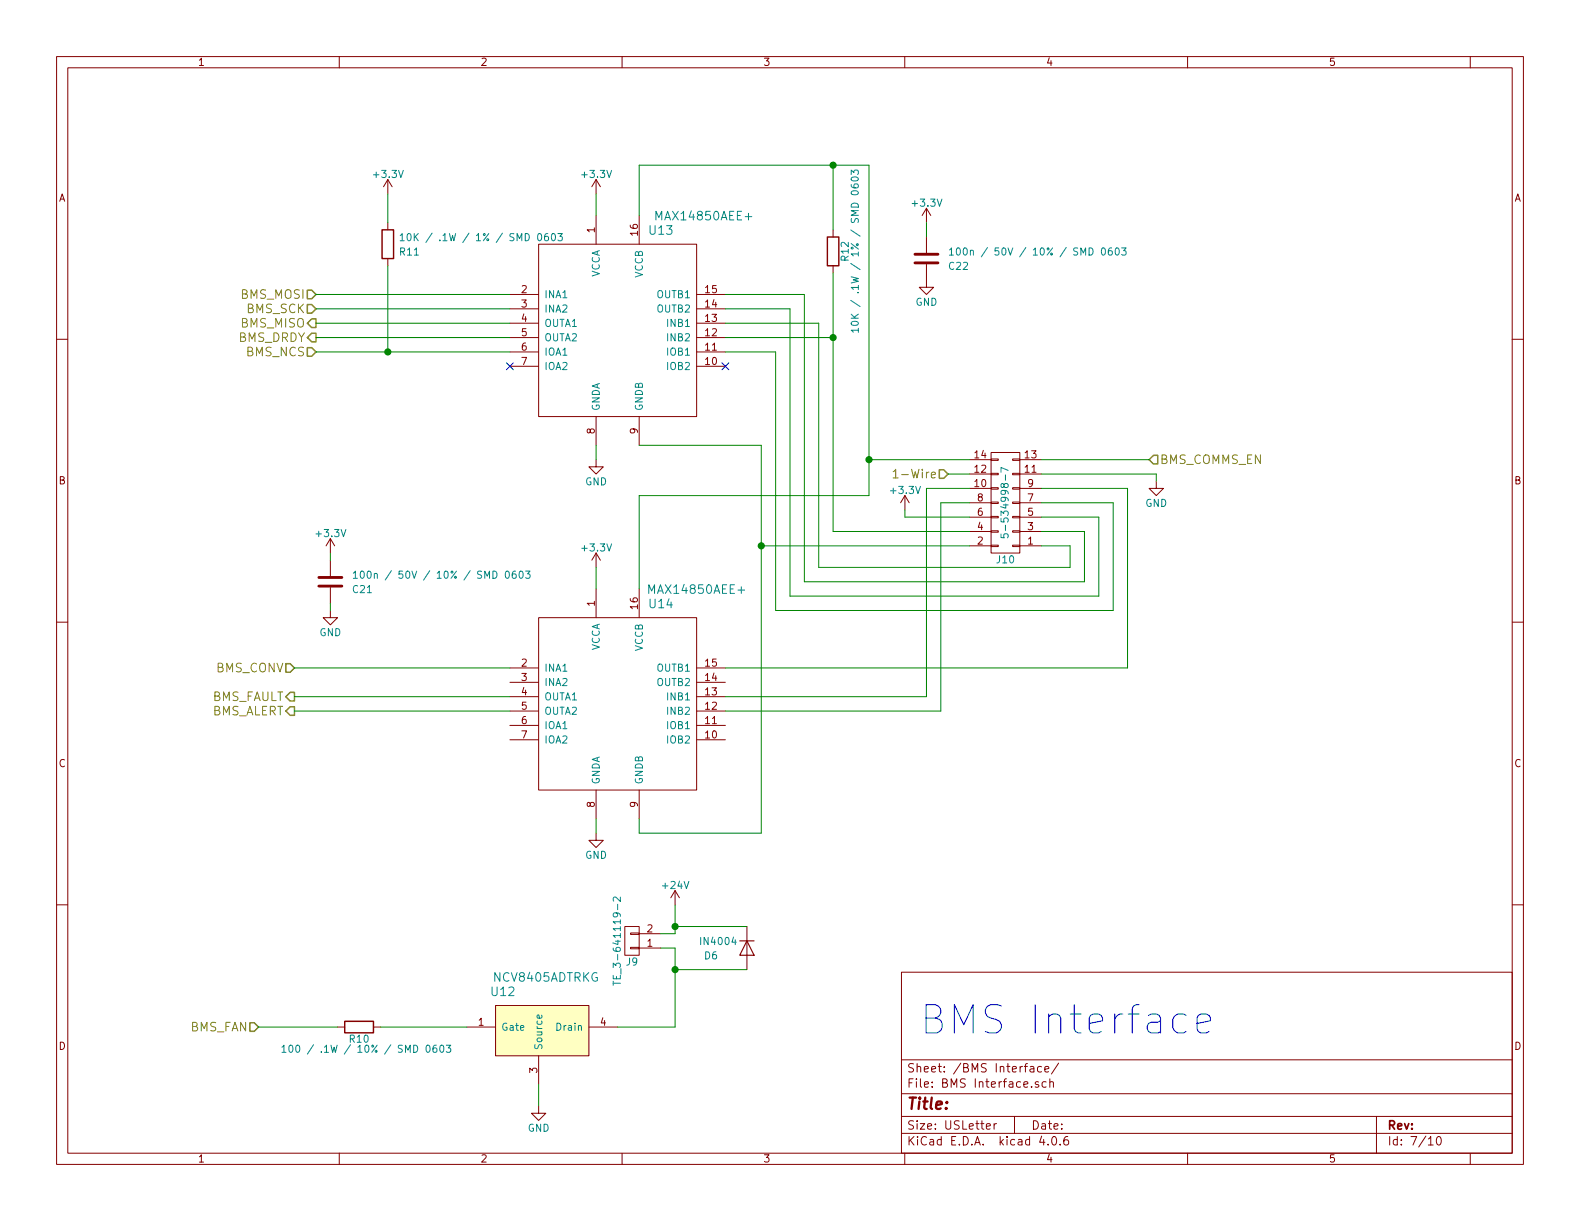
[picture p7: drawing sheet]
EESchema Schematic File Version 2
LIBS:POWER_NODE_V2-rescue
LIBS:power
LIBS:device
LIBS:transistors
LIBS:conn
LIBS:linear
LIBS:regul
LIBS:74xx
LIBS:cmos4000
LIBS:adc-dac
LIBS:memory
LIBS:xilinx
LIBS:microcontrollers
LIBS:dsp
LIBS:microchip
LIBS:analog_switches
LIBS:motorola
LIBS:texas
LIBS:intel
LIBS:audio
LIBS:interface
LIBS:digital-audio
LIBS:philips
LIBS:display
LIBS:cypress
LIBS:siliconi
LIBS:opto
LIBS:atmel
LIBS:contrib
LIBS:valves
LIBS:power-node-lib
LIBS:POWER_NODE_V2-cache
EELAYER 25 0
EELAYER END
$Descr USLetter 11000 8500
encoding utf-8
Sheet 7 10
Title ""
Date ""
Rev ""
Comp ""
Comment1 ""
Comment2 ""
Comment3 ""
Comment4 ""
$EndDescr
Text HLabel 2200 2150 0    60   Input ~ 0
BMS_SCK
Text HLabel 2200 2050 0    60   Input ~ 0
BMS_MOSI
Text HLabel 2200 2450 0    60   Input ~ 0
BMS_NCS
Text HLabel 2200 2250 0    60   Output ~ 0
BMS_MISO
Text HLabel 2200 2350 0    60   Output ~ 0
BMS_DRDY
Text HLabel 8000 3200 2    60   Input ~ 0
BMS_COMMS_EN
Text HLabel 2050 4650 0    60   Input ~ 0
BMS_CONV
Text HLabel 1800 7150 0    60   Input ~ 0
BMS_FAN
Text HLabel 2050 4850 0    60   Output ~ 0
BMS_FAULT
Text HLabel 2050 4950 0    60   Output ~ 0
BMS_ALERT
$Comp
L MAX14850AEE+ U13
U 1 1
P 4300 2300
F 0 "U13" H 4600 3000 60  0000 C CNN
F 1 "MAX14850AEE+" H 4900 3100 60  0000 C CNN
F 2 "Housings_SSOP:QSOP-16_3.9x4.9mm_Pitch0.635mm" H 4300 2300 60  0001 C CNN
F 3 "" H 4300 2300 60  0001 C CNN
	1    4300 2300
	1    0    0    -1  
$EndComp
$Comp
L CONN_02X07 J10
U 1 1
P 7000 3500
F 0 "J10" H 7000 3900 50  0000 C CNN
F 1 "5-534998-7" V 7000 3500 50  0000 C CNN
F 2 "Pin_Headers:Pin_Header_Straight_2x07_Pitch2.54mm" H 7000 2300 50  0001 C CNN
F 3 "" H 7000 2300 50  0001 C CNN
	1    7000 3500
	-1   0    0    1   
$EndComp
$Comp
L GND #PWR108
U 1 1
P 8050 3350
F 0 "#PWR108" H 8050 3100 50  0001 C CNN
F 1 "GND" H 8050 3200 50  0000 C CNN
F 2 "" H 8050 3350 50  0001 C CNN
F 3 "" H 8050 3350 50  0001 C CNN
	1    8050 3350
	1    0    0    -1  
$EndComp
$Comp
L +3.3V #PWR105
U 1 1
P 6300 3550
F 0 "#PWR105" H 6300 3400 50  0001 C CNN
F 1 "+3.3V" H 6300 3690 50  0000 C CNN
F 2 "" H 6300 3550 50  0001 C CNN
F 3 "" H 6300 3550 50  0001 C CNN
	1    6300 3550
	1    0    0    -1  
$EndComp
Text HLabel 6600 3300 0    60   Input ~ 0
1-Wire
$Comp
L R R11
U 1 1
P 2700 1700
F 0 "R11" H 2850 1650 50  0000 C CNN
F 1 "10K / .1W / 1% / SMD 0603" H 3350 1750 50  0000 C CNN
F 2 "Resistors_SMD:R_0603" V 2630 1700 50  0001 C CNN
F 3 "" H 2700 1700 50  0001 C CNN
	1    2700 1700
	1    0    0    -1  
$EndComp
$Comp
L +3.3V #PWR100
U 1 1
P 4150 1350
F 0 "#PWR100" H 4150 1200 50  0001 C CNN
F 1 "+3.3V" H 4150 1490 50  0000 C CNN
F 2 "" H 4150 1350 50  0001 C CNN
F 3 "" H 4150 1350 50  0001 C CNN
	1    4150 1350
	1    0    0    -1  
$EndComp
$Comp
L +3.3V #PWR98
U 1 1
P 2700 1350
F 0 "#PWR98" H 2700 1200 50  0001 C CNN
F 1 "+3.3V" H 2700 1490 50  0000 C CNN
F 2 "" H 2700 1350 50  0001 C CNN
F 3 "" H 2700 1350 50  0001 C CNN
	1    2700 1350
	1    0    0    -1  
$EndComp
$Comp
L +3.3V #PWR102
U 1 1
P 4150 3950
F 0 "#PWR102" H 4150 3800 50  0001 C CNN
F 1 "+3.3V" H 4150 4090 50  0000 C CNN
F 2 "" H 4150 3950 50  0001 C CNN
F 3 "" H 4150 3950 50  0001 C CNN
	1    4150 3950
	1    0    0    -1  
$EndComp
$Comp
L R R12
U 1 1
P 5800 1750
F 0 "R12" V 5880 1750 50  0000 C CNN
F 1 "10K / .1W / 1% / SMD 0603" V 5950 1750 50  0000 C CNN
F 2 "Resistors_SMD:R_0603" V 5730 1750 50  0001 C CNN
F 3 "" H 5800 1750 50  0001 C CNN
	1    5800 1750
	1    0    0    -1  
$EndComp
$Comp
L GND #PWR101
U 1 1
P 4150 3200
F 0 "#PWR101" H 4150 2950 50  0001 C CNN
F 1 "GND" H 4150 3050 50  0000 C CNN
F 2 "" H 4150 3200 50  0001 C CNN
F 3 "" H 4150 3200 50  0001 C CNN
	1    4150 3200
	1    0    0    -1  
$EndComp
$Comp
L GND #PWR103
U 1 1
P 4150 5800
F 0 "#PWR103" H 4150 5550 50  0001 C CNN
F 1 "GND" H 4150 5650 50  0000 C CNN
F 2 "" H 4150 5800 50  0001 C CNN
F 3 "" H 4150 5800 50  0001 C CNN
	1    4150 5800
	1    0    0    -1  
$EndComp
NoConn ~ 3550 2550
NoConn ~ 5050 2550
$Comp
L CONN_01X02 J9
U 1 1
P 4400 6550
F 0 "J9" H 4400 6700 50  0000 C CNN
F 1 "TE_3-641119-2" V 4500 6550 50  0000 C CNN
F 2 "rLoop_Footprints:3-641119-2_TE_2P_MTA156_HDR" H 4400 6550 50  0001 C CNN
F 3 "" H 4400 6550 50  0001 C CNN
	1    4400 6550
	-1   0    0    1   
$EndComp
$Comp
L R R10
U 1 1
P 2500 7150
F 0 "R10" V 2580 7150 50  0000 C CNN
F 1 "100 / .1W / 10% / SMD 0603" V 2650 7200 50  0000 C CNN
F 2 "Resistors_SMD:R_0603" V 2430 7150 50  0001 C CNN
F 3 "" H 2500 7150 50  0001 C CNN
	1    2500 7150
	0    1    1    0   
$EndComp
$Comp
L GND #PWR99
U 1 1
P 3750 7700
F 0 "#PWR99" H 3750 7450 50  0001 C CNN
F 1 "GND" H 3750 7550 50  0000 C CNN
F 2 "" H 3750 7700 50  0001 C CNN
F 3 "" H 3750 7700 50  0001 C CNN
	1    3750 7700
	1    0    0    -1  
$EndComp
$Comp
L +24V #PWR104
U 1 1
P 4700 6300
F 0 "#PWR104" H 4700 6150 50  0001 C CNN
F 1 "+24V" H 4700 6440 50  0000 C CNN
F 2 "" H 4700 6300 50  0001 C CNN
F 3 "" H 4700 6300 50  0001 C CNN
	1    4700 6300
	1    0    0    -1  
$EndComp
$Comp
L C C22
U 1 1
P 6450 1800
F 0 "C22" H 6600 1750 50  0000 L CNN
F 1 "100n / 50V / 10% / SMD 0603" H 6600 1850 50  0000 L CNN
F 2 "Capacitors_SMD:C_0603" H 6488 1650 50  0001 C CNN
F 3 "" H 6450 1800 50  0001 C CNN
	1    6450 1800
	1    0    0    -1  
$EndComp
$Comp
L +3.3V #PWR106
U 1 1
P 6450 1550
F 0 "#PWR106" H 6450 1400 50  0001 C CNN
F 1 "+3.3V" H 6450 1690 50  0000 C CNN
F 2 "" H 6450 1550 50  0001 C CNN
F 3 "" H 6450 1550 50  0001 C CNN
	1    6450 1550
	1    0    0    -1  
$EndComp
$Comp
L C C21
U 1 1
P 2300 4050
F 0 "C21" H 2450 4000 50  0000 L CNN
F 1 "100n / 50V / 10% / SMD 0603" H 2450 4100 50  0000 L CNN
F 2 "Capacitors_SMD:C_0603" H 2338 3900 50  0001 C CNN
F 3 "" H 2300 4050 50  0001 C CNN
	1    2300 4050
	1    0    0    -1  
$EndComp
$Comp
L +3.3V #PWR96
U 1 1
P 2300 3850
F 0 "#PWR96" H 2300 3700 50  0001 C CNN
F 1 "+3.3V" H 2300 3990 50  0000 C CNN
F 2 "" H 2300 3850 50  0001 C CNN
F 3 "" H 2300 3850 50  0001 C CNN
	1    2300 3850
	1    0    0    -1  
$EndComp
$Comp
L GND #PWR97
U 1 1
P 2300 4250
F 0 "#PWR97" H 2300 4000 50  0001 C CNN
F 1 "GND" H 2300 4100 50  0000 C CNN
F 2 "" H 2300 4250 50  0001 C CNN
F 3 "" H 2300 4250 50  0001 C CNN
	1    2300 4250
	1    0    0    -1  
$EndComp
$Comp
L MAX14850AEE+ U14
U 1 1
P 4300 4900
F 0 "U14" H 4600 5600 60  0000 C CNN
F 1 "MAX14850AEE+" H 4850 5700 60  0000 C CNN
F 2 "Housings_SSOP:QSOP-16_3.9x4.9mm_Pitch0.635mm" H 4300 4900 60  0001 C CNN
F 3 "" H 4300 4900 60  0001 C CNN
	1    4300 4900
	1    0    0    -1  
$EndComp
$Comp
L D D6
U 1 1
P 5200 6600
F 0 "D6" V 5250 6350 50  0000 C CNN
F 1 "IN4004" V 5150 6400 50  0000 C CNN
F 2 "Diodes_THT:D_DO-201_P15.24mm_Horizontal" H 5200 6600 50  0001 C CNN
F 3 "" H 5200 6600 50  0001 C CNN
	1    5200 6600
	0    1    1    0   
$EndComp
$Comp
L NCV8405ADTRKG U12
U 1 1
P 3750 7200
F 0 "U12" H 3500 7500 60  0000 C CNN
F 1 "NCV8405ADTRKG" H 3800 7600 60  0000 C CNN
F 2 "TO_SOT_Packages_SMD:SOT-223" H 3750 7100 60  0001 C CNN
F 3 "" H 3750 7100 60  0001 C CNN
	1    3750 7200
	1    0    0    -1  
$EndComp
Text Notes 6400 7200 0    197  ~ 0
BMS Interface
$Comp
L GND #PWR107
U 1 1
P 6450 1950
F 0 "#PWR107" H 6450 1700 50  0001 C CNN
F 1 "GND" H 6450 1800 50  0000 C CNN
F 2 "" H 6450 1950 50  0001 C CNN
F 3 "" H 6450 1950 50  0001 C CNN
	1    6450 1950
	1    0    0    -1  
$EndComp
Wire Wire Line
	2200 2050 3550 2050
Wire Wire Line
	3550 2150 2200 2150
Wire Wire Line
	2200 2250 3550 2250
Wire Wire Line
	2200 2350 3550 2350
Wire Wire Line
	2050 4650 3550 4650
Wire Wire Line
	3550 4850 2050 4850
Wire Wire Line
	2050 4950 3550 4950
Wire Wire Line
	2200 2450 3550 2450
Wire Wire Line
	7250 3200 8000 3200
Wire Wire Line
	7250 3300 8050 3300
Wire Wire Line
	8050 3300 8050 3350
Wire Wire Line
	7250 3400 7850 3400
Wire Wire Line
	7850 3400 7850 4650
Wire Wire Line
	7850 4650 5050 4650
Wire Wire Line
	7250 3500 7750 3500
Wire Wire Line
	7750 3500 7750 4250
Wire Wire Line
	7750 4250 5400 4250
Wire Wire Line
	5400 4250 5400 2450
Wire Wire Line
	7250 3600 7650 3600
Wire Wire Line
	7650 3600 7650 4150
Wire Wire Line
	7650 4150 5500 4150
Wire Wire Line
	5500 4150 5500 2150
Wire Wire Line
	5500 2150 5050 2150
Wire Wire Line
	5400 2450 5050 2450
Wire Wire Line
	7250 3700 7550 3700
Wire Wire Line
	7550 3700 7550 4050
Wire Wire Line
	7550 4050 5600 4050
Wire Wire Line
	5600 4050 5600 2050
Wire Wire Line
	5600 2050 5050 2050
Wire Wire Line
	7250 3800 7450 3800
Wire Wire Line
	7450 3800 7450 3950
Wire Wire Line
	7450 3950 5700 3950
Wire Wire Line
	5700 3950 5700 2250
Wire Wire Line
	5700 2250 5050 2250
Wire Wire Line
	6750 3800 5300 3800
Wire Wire Line
	5300 3100 5300 5800
Wire Wire Line
	5300 3100 4450 3100
Wire Wire Line
	5300 5800 4450 5800
Wire Wire Line
	4450 5800 4450 5700
Connection ~ 5300 3800
Wire Wire Line
	5800 3700 6750 3700
Wire Wire Line
	5800 1900 5800 3700
Wire Wire Line
	5800 2350 5050 2350
Wire Wire Line
	6300 3550 6300 3600
Wire Wire Line
	6300 3600 6750 3600
Wire Wire Line
	6750 3500 6550 3500
Wire Wire Line
	6550 3500 6550 4950
Wire Wire Line
	6550 4950 5050 4950
Wire Wire Line
	6750 3400 6450 3400
Wire Wire Line
	6450 3400 6450 4850
Wire Wire Line
	6450 4850 5050 4850
Wire Wire Line
	6750 3200 6050 3200
Wire Wire Line
	6050 1150 6050 3450
Wire Wire Line
	4450 1150 6050 1150
Wire Wire Line
	4450 1150 4450 1500
Wire Wire Line
	6050 3450 4450 3450
Wire Wire Line
	4450 3450 4450 4100
Connection ~ 6050 3200
Wire Wire Line
	6600 3300 6750 3300
Wire Wire Line
	2700 1850 2700 2450
Connection ~ 2700 2450
Connection ~ 5800 2350
Wire Wire Line
	5800 1600 5800 1150
Connection ~ 5800 1150
Wire Wire Line
	2700 1550 2700 1350
Wire Wire Line
	4150 1350 4150 1500
Wire Wire Line
	4150 3950 4150 4100
Wire Wire Line
	4150 3200 4150 3100
Wire Wire Line
	4150 5800 4150 5700
Wire Wire Line
	4700 6600 4700 7150
Wire Wire Line
	4700 6300 4700 6500
Wire Wire Line
	2350 7150 1800 7150
Wire Wire Line
	2300 4250 2300 4200
Wire Wire Line
	2300 3900 2300 3850
Wire Wire Line
	5200 6450 4700 6450
Connection ~ 4700 6450
Wire Wire Line
	5200 6750 4700 6750
Connection ~ 4700 6750
Wire Wire Line
	2650 7150 3250 7150
Wire Wire Line
	4700 7150 4300 7150
Wire Wire Line
	3750 7700 3750 7550
Wire Wire Line
	6450 1550 6450 1650
Wire Wire Line
	4700 6500 4600 6500
Wire Wire Line
	4700 6600 4600 6600
$EndSCHEMATC
